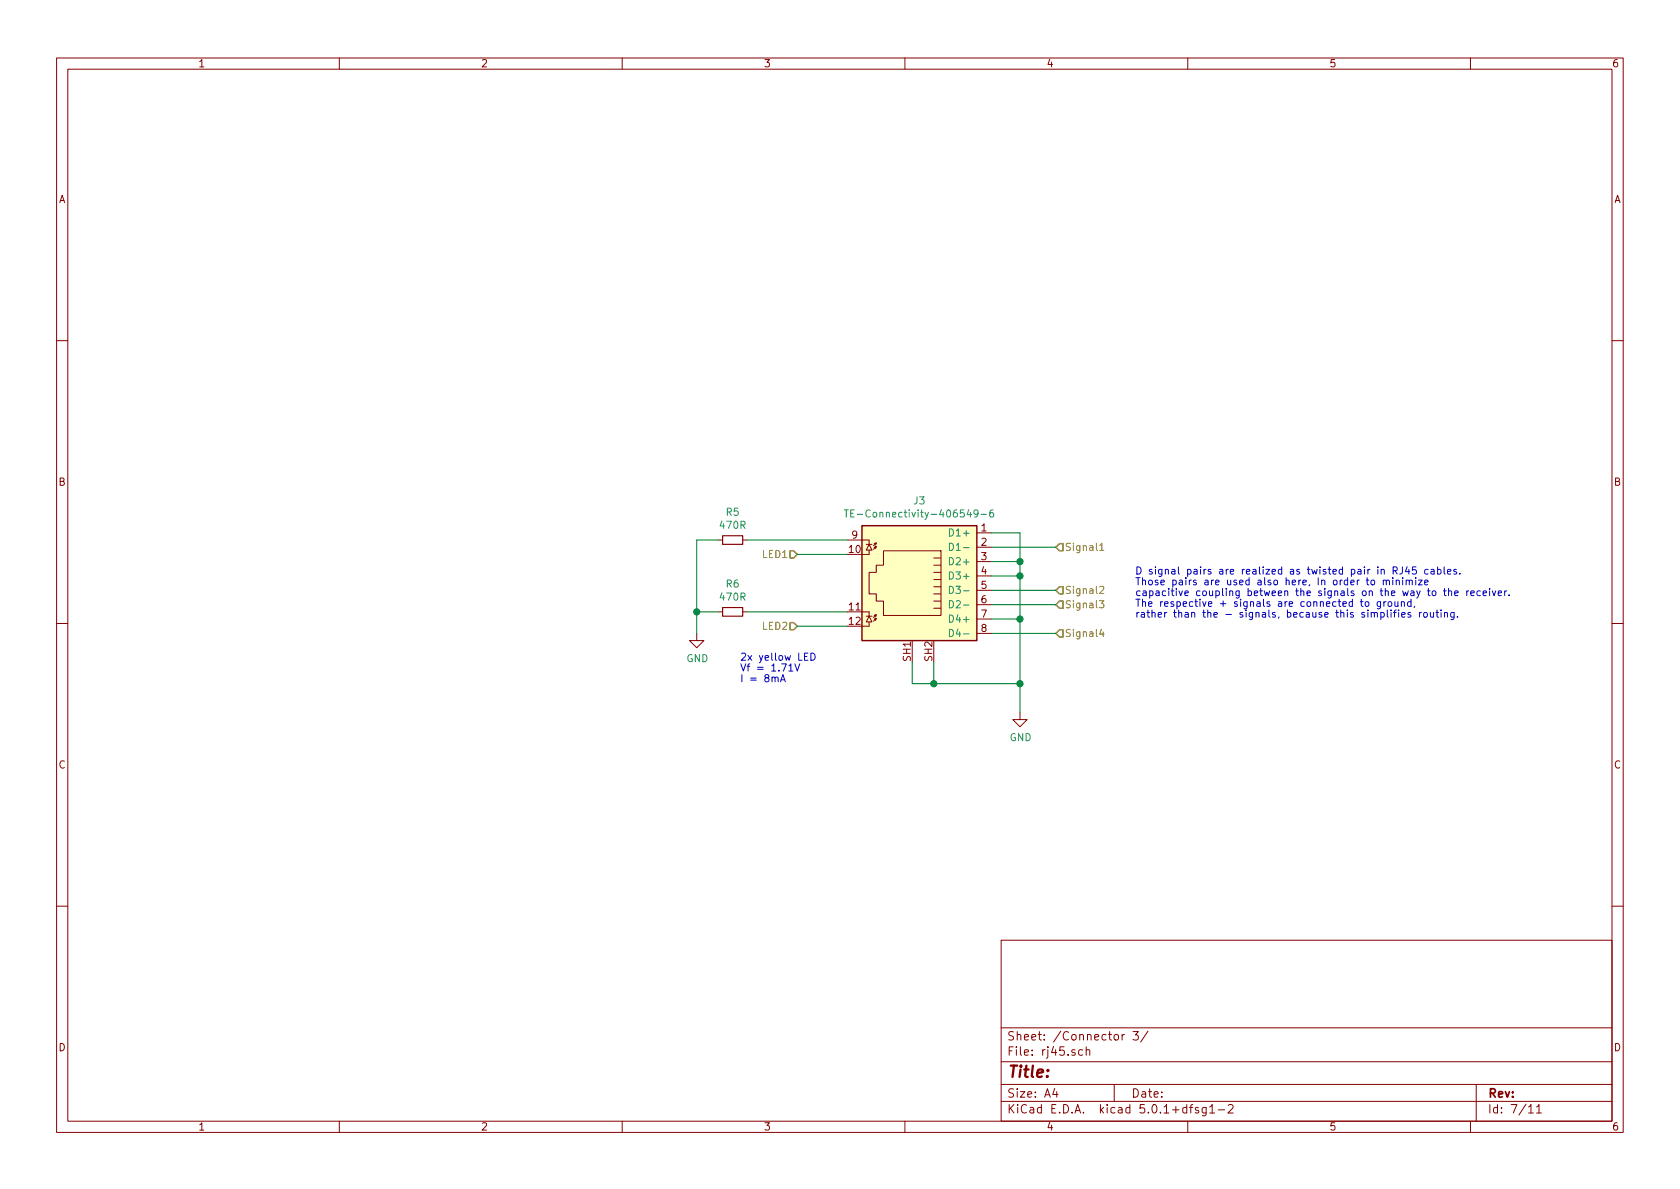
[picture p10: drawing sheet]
<svg xmlns="http://www.w3.org/2000/svg" width="297mm" height="210mm" viewBox="0 0 297 210" stroke-linecap="round" stroke-linejoin="round" font-family="sans-serif">
<g fill="none" stroke="#840000" stroke-width=".18">
<path d="M10 10.3h277v189.9h-277zM12 12.2h273v186.1h-273zM60 10.3v1.9M110 10.3v1.9M160 10.3v1.9M210 10.3v1.9M260 10.3v1.9M10 60.2h2M285 60.2h2M127 95.5h.8M131.3 95.5h.8M149.9 95.5h3.8v.8"/>
<path d="M153.2 96.3h1M153.7 96.3l.5 1h-1zM153.7 97.3v.7h-1.3M154.6 96.8l.3-.2-.5 .5M154.6 96.1l.3-.1-.5 .5M154.9 96.6l-.1 .4M154.9 96l-.1 .4M156.2 97.4h10.2v11.4h-10.2v-2.5h-1.3v-1.3h-1.2v-3.8h1.2v-1.3h1.3zM165.1 99.9h1.3M165.1 98.7h1.3M172.7 94.2h2.6M172.7 96.8h2.6"/>
<path d="M172.7 99.3h2.6M10 110.3h2M123.2 112v1.3h1.3l-1.3 1.2-1.3-1.2h1.3M127 108.2h.8M131.3 108.2h.8M152.4 108.2h1.3v.8M153.2 109h1M153.7 109l.5 1h-1zM153.7 110v.7h-1.3M154.6 109.5l.3-.2-.5 .5M154.6 108.8l.3-.1-.5 .5M154.9 109.3l-.1 .4"/>
<path d="M154.9 108.7l-.1 .4M161.3 113.3v3.8M165.1 105h1.3M165.1 103.8h1.3M165.1 102.5h1.3M165.1 101.2h1.3M165.1 107.6h1.3M165.1 106.3h1.3M165.1 113.3v3.8M172.7 101.8h2.6M172.7 104.4h2.6M172.7 106.9h2.6"/>
<path d="M172.7 109.5h2.6M172.7 112h2.6M285 110.3h2M180.3 126v1.2h1.3l-1.3 1.3-1.2-1.3h1.2M10 160.2h2M177 166.3h108v32h-108zM285 160.2h2M60 198.3v1.9M110 198.3v1.9M160 198.3v1.9M177 194.8h108M177 191.8h108"/>
<path d="M177 187.8h108M177 181.8h108M186.5 192.5l-.4 1h1M186.8 193v1M191.4 185.7l-.4-.1-.3 .3 .1 .6h.6M192 185.7l.3-.1 .3 .1 .1 .9M192 185.1v1.5M197 191.8v3M198.4 182.9v1M198.8 182.9l-.4 .3M200.3 182.4h1l-.5 .6 .4 .1v.7l-.2 .1-.7-.1M203 182.3l-1.3 2"/>
<path d="M210 198.3v1.9M210.3 195.8h.6M210.9 195.3l-.4 .2v1.3M211.9 195.9l-.4-.1-.2 .2 .1 .3 .5 .1v.3h-.6M213.3 195.8v1.2l-.3 .3h-.4M213.3 195.9l-.5-.1-.3 .3 .1 .6 .2 .1 .5-.1M213.9 195.8l.4-.5v1.5M213.9 196.8h.9M215.4 196.3h1.1M217.2 195.5l.2-.2h.4l.2 .5-.9 1h.9M260 198.3v1.9M261 191.8v6.5"/>
<path d="M270.3 195.8l.4-.5v1.5M270.3 196.8h.8M271.7 195.8l.4-.5v1.5M271.7 196.8h.8"/>
</g>
<path d="M194.4 96.4l.4-.3v1.2M194.4 97.3h.8M194.4 106.2h.8l-.5 .5 .4 .1v.6l-.2 .1-.5-.1M194.4 103.8l.5-.1 .2 .1 .1 .2-.1 .2-.7 .7h.8M194.7 111.2l-.3 .9h.8M195 111.7v.9" fill="none" stroke="#848400" stroke-width=".18"/>
<path d="M139.7 97.4h.6l.7 .6-.7 .7h-.6zM187.3 96.1h.7v1.3h-.7l-.6-.6zM139.7 110.1h.6l.7 .6-.7 .7h-.6zM186.7 106.9l.6-.6h.7v1.3h-.7zM187.3 103.8h.7v1.2h-.7l-.6-.6zM187.3 111.4h.7v1.2h-.7l-.6-.6z" fill="none" stroke="#848400" stroke-width=".25"/>
<g fill="none" stroke="#008400" stroke-width=".18">
<path d="M127 95.5h-3.8v16.5M132.1 95.5h17.8M141 98h8.9M175.3 96.8h11.4M175.3 94.2h5v31.8M175.3 99.3h5M123.2 108.2h3.8M132.1 108.2h17.8M141 110.7h8.9M161.3 117.1v3.8h19M165.1 117.1v3.8M175.3 112h11.4"/>
<path d="M175.3 106.9h11.4M175.3 104.4h11.4M175.3 101.8h5M175.3 109.5h5"/>
</g>
<g fill="#008400" stroke="#008400" stroke-width=".25">
<circle cx="180.3" cy="120.9" r=".51"/>
<circle cx="123.2" cy="108.2" r=".51"/>
<circle cx="165.1" cy="120.9" r=".51"/>
<circle cx="180.3" cy="99.3" r=".51"/>
<circle cx="180.3" cy="101.8" r=".51"/>
<circle cx="180.3" cy="109.5" r=".51"/>
</g>
<path d="M127.8 94.7h3.5v1.6h-3.5zM127.8 107.4h3.5v1.6h-3.5z" fill="none" stroke="#840000" stroke-width=".2"/>
<path d="M152.4 93h20.3v20.3h-20.3z" fill="#ffffc2" stroke="#ffffc2" stroke-width=".18"/>
<path d="M152.4 93h20.3v20.3h-20.3z" fill="none" stroke="#840000" stroke-width=".25"/>
<g fill="none" stroke="#008484" stroke-width=".18">
<path d="M149.3 90.2h.7M149.6 90.2v1.2M150.4 90.8h.5M151 90.2h-.6v1.2h.6M167.9 93.5a.64 .64 0 0 1 .7 .7 .64 .64 0 0 1-.7 .6zM167.9 96.1a.64 .64 0 0 1 .7 .6 .64 .64 0 0 1-.7 .6zM167.9 98.6a.64 .64 0 0 1 .7 .6 .64 .64 0 0 1-.7 .7zM172.9 90.7l-.2 .3-.4-.1-.1-.2 .1-.5h.4l.1 .1a.87 .87 0 0 1-.2 1.1h-.3M173.5 91h.9M175.6 90.2h-.4a.87 .87 0 0 0 0 1.2l.4-.1v-.5l-.4-.2-.2 .3M167.9 101.1a.64 .64 0 0 1 .7 .7 .64 .64 0 0 1-.7 .6zM167.9 103.7a.64 .64 0 0 1 .7 .6 .64 .64 0 0 1-.7 .6z"/>
<path d="M167.9 106.2a.64 .64 0 0 1 .7 .7 .64 .64 0 0 1-.7 .6zM167.9 108.8a.64 .64 0 0 1 .7 .6 .64 .64 0 0 1-.7 .6zM167.9 111.3a.64 .64 0 0 1 .7 .6 .64 .64 0 0 1-.7 .7z"/>
</g>
<g fill="none" stroke="#0000c2" stroke-width=".18">
<path d="M137 119.9l.2-.2 .3 .1 .1 .8M139.5 117.7l.3-.3v1.3M139.5 118.7h.7M140.5 117.4l.5 1.3 .4-1.3M142.2 116.1h.5M142.8 115.5h-.6v1.3h.6M143.4 115.5a.64 .64 0 0 1 .7 .6 .64 .64 0 0 1-.7 .7zM240.7 106v1.1l.3 .1M241.5 106.4h.3l.2 .2-.1 .6h-.3l-.2-.1zM242.4 102.7l.2-.1 .4 .1 .1 .5-.2 .2h-.3l-.2-.1zM244.1 106.4v1l-.3 .3-.3-.1M244.1 106.4h-.4l-.2 .2 .1 .6h.5"/>
<path d="M244.6 102.7l.2-.1h.3v.8M244.6 102.6v.8M244.7 106.4v.8M245.1 106.4l-.4 .2M245.1 102.8l.2-.2h.3l.1 .8M245.3 107.9v1.1l.2 .1M245.5 106.5l.2-.1 .3 .1 .1 .5-.2 .2h-.2l-.2-.1zM245.9 107.9v.1M245.9 108.3v.8M246.3 102.2v.1M246.3 102.6v.8M246.3 100.9h.6l.1-.5-.2-.2h-.5v1.3"/>
<path d="M246.4 108.3h.5M246.6 106.4l.1 .8h.3l.2-.1M246.6 100.9l.4 .6M246.9 102.7l.1-.1h.3l.1 .8M246.9 107.9l-.3 .1v1.1M246.9 102.6v.8M247.2 106.4v.8M247.3 107.9v.1M247.3 108.3v.8M247.8 106.5l.2-.1h.3v.8M247.8 106.4v.8M247.8 108.7l.6-.1v-.2l-.4-.1-.2 .2 .1 .6h.5"/>
<path d="M248 100.2v1a.39 .39 0 0 1-.5 .3M248 102.2v.1M248 102.6v.8M248.6 102.7l.2-.1h.3l.1 .8M248.6 102.6v.8M248.8 100.2l-.3 .9h.8M249.1 100.7v.8M249.2 102.8l.2-.2h.3v.8M249.4 108.4l-.3-.1-.2 .2 .1 .2 .4 .1v.3h-.5M249.5 106.4h-.4l-.2 .2 .1 .6h.5M249.5 106v1.2M250.1 107.2l-.1 .2"/>
<path d="M250.3 102.2v.1M250.3 102.6v.8M250.4 100.2h-.6l-.1 .7 .5-.2 .2 .3v.3l-.2 .2-.5-.1M250.8 102.6h.7l-.7 .8h.7M251 108.3v.8M251.3 108.3l-.3 .2M251.8 108.4l.3-.1 .3 .2-.2 .6h-.3l-.1-.1zM251.9 103l.6-.1-.1-.3h-.3l-.2 .2v.6h.5M252.5 100.7h-.4l-.2 .2 .1 .6h.5M252.9 108.3l.1 .8h.3l.2-.1M253 100.7h.5l.1 .8M253.3 104.5h.3l.2 .1v.7h-.3l-.3-.2z"/>
<path d="M253.5 108.3v.8M253.6 101h-.4l-.2 .2v.3h.6M253.9 108.3h.5M254.1 107.9v1.1l.3 .1M254.2 100.7h.4l.2 .2-.1 .6h-.5M254.2 100.2v1.3M254.8 107.9v.1M254.8 108.3v.8M255.2 104.5h.5M255.3 100.2v1.1l.2 .2M255.4 104.1v1.1l.3 .1M255.4 108.4l.2-.1 .3 .1v.7"/>
<path d="M255.4 108.3v.8M255.9 101.1l.6-.1v-.3h-.4l-.2 .2 .1 .6h.5M256.1 104.6l.2-.1h.3l.1 .8M256.1 104.1v1.2M257.1 108.3v1l-.3 .3-.3-.1M257.1 108.4l-.4-.1-.2 .2 .1 .6h.5M257.2 104.9l.6-.1v-.3h-.4l-.2 .2 .1 .6h.5M257.5 100.7h-.3l-.2 .2 .1 .1 .4 .2v.3h-.5M257.7 109v.1M258.1 101.4v.1M259.3 104.5v.8M259.7 104.5h-.3l-.1 .2"/>
<path d="M260 104.9l.7-.1-.1-.3h-.4l-.2 .2 .1 .6h.5M261.7 104.5h-.3l-.3 .2 .2 .6h.4M262.2 104.9l.6-.1v-.3h-.4l-.2 .2 .1 .6h.5M263.4 104.1v.1M263.4 104.5v.8M263.9 104.5l.3 .8 .3-.8M264.9 104.9l.6-.1-.1-.3h-.3l-.2 .2v.6h.5M266 104.5v.8M266.4 104.5l-.4 .2M266.8 105.2v.1M138 120.6l.4-1.3 .5 1.3M138.1 120.2h.6"/>
</g>
<text font-size="2.8" fill="#840000" x="178" y="190.5">Title:</text>
<g font-size="2.1" fill="#840000">
<text x="178" y="184">Sheet: /Connector 3/</text>
<text x="178" y="186.7">File: rj45.sch</text>
<text x="178" y="196.9">KiCad E.D.A. kicad 5.0.1+dfsg1-2</text>
<text x="178" y="194.1">Size: A4</text>
<text x="200" y="194.1">Date:</text>
<text x="263" y="194.1">Rev:</text>
<text x="263" y="196.9">Id: 7/11</text>
</g>
<g font-size="1.8" fill="#840000">
<text x="35" y="11.9">1</text>
<text x="85" y="11.9">2</text>
<text x="135" y="11.9">3</text>
<text x="185" y="11.9">4</text>
<text x="235" y="11.9">5</text>
<text x="285" y="11.9">6</text>
<text x="10.4" y="35.9">A</text>
<text x="285.4" y="35.9">A</text>
<text x="10.4" y="85.9">B</text>
<text x="285.4" y="85.9">B</text>
<text x="150.6" y="95.2">9</text>
<text x="173.5" y="94">1</text>
<text x="150.2" y="97.8">10</text>
<text x="173.5" y="96.5">2</text>
<text x="173.5" y="99.1">3</text>
<text x="173.5" y="101.6">4</text>
<text x="150.2" y="107.9">11</text>
<text x="173.5" y="104.1">5</text>
<text x="173.5" y="106.7">6</text>
<text x="150.2" y="110.5">12</text>
<text x="173.5" y="109.2">7</text>
<text x="173.5" y="111.8">8</text>
<text x="161" y="116.9" transform="rotate(-90 161 116.9)">SH1</text>
<text x="164.8" y="116.9" transform="rotate(-90 164.8 116.9)">SH2</text>
<text x="10.4" y="135.9">C</text>
<text x="285.4" y="135.9">C</text>
<text x="10.4" y="185.9">D</text>
<text x="285.4" y="185.9">D</text>
<text x="35" y="199.9">1</text>
<text x="85" y="199.9">2</text>
<text x="135" y="199.9">3</text>
<text x="185" y="199.9">4</text>
<text x="235" y="199.9">5</text>
<text x="285" y="199.9">6</text>
</g>
<g font-size="1.8" fill="#008484">
<text x="161.6" y="89.2">J3</text>
<text x="127.4" y="93.5">470R</text>
<text x="128.4" y="91.2">R5</text>
<text x="151.8" y="91.5">TE-Connectivity-406549-6</text>
<text x="168.4" y="94.9">D1+</text>
<text x="168.4" y="99.9">D2+</text>
<text x="168.9" y="97.4">D1-</text>
<text x="127.4" y="106.2">470R</text>
<text x="128.4" y="103.9">R6</text>
<text x="168.4" y="102.5">D3+</text>
<text x="168.9" y="105">D3-</text>
<text x="168.9" y="107.6">D2-</text>
<text x="168.4" y="110.1">D4+</text>
<text x="168.9" y="112.6">D4-</text>
<text x="121.4" y="117.1">GND</text>
<text x="178.5" y="131.1">GND</text>
</g>
<g font-size="1.8" fill="#848400">
<text x="134.9" y="98.7">LED1</text>
<text x="188.2" y="97.4">Signal1</text>
<text x="188.2" y="105">Signal2</text>
<text x="188.2" y="107.6">Signal3</text>
<text x="134.9" y="111.4">LED2</text>
<text x="188.2" y="112.6">Signal4</text>
</g>
<g font-size="1.8" fill="#0000c2">
<text x="200.7" y="101.6">D signal pairs are realized as twisted pair in RJ45 cables.</text>
<text x="200.7" y="103.5">Those pairs are used also here, In order to minimize</text>
<text x="200.7" y="105.4">capacitive coupling between the signals on the way to the receiver.</text>
<text x="200.7" y="107.3">The respective + signals are connected to ground,</text>
<text x="200.7" y="109.2">rather than the - signals, because this simplifies routing.</text>
<text x="130.8" y="116.8">2x yellow LED</text>
<text x="130.8" y="118.7">Vf = 1.71V</text>
<text x="130.8" y="120.6">I = 8mA</text>
</g>
</svg>
